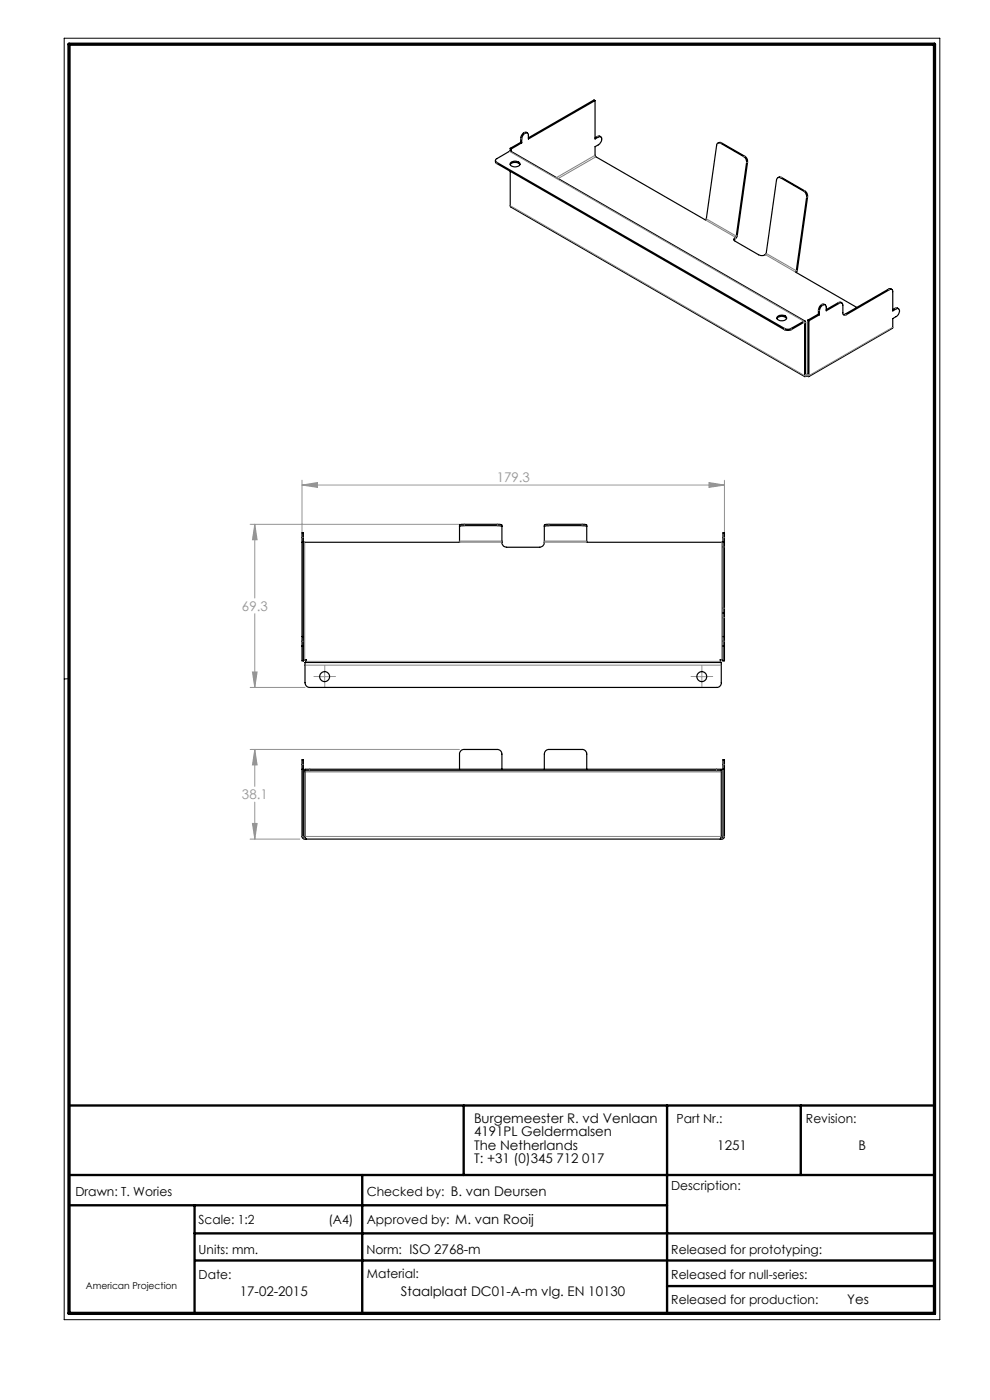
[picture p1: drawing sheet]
<svg xmlns="http://www.w3.org/2000/svg" width="210mm" height="297mm" viewBox="0 0 210 297" stroke-linecap="round" stroke-linejoin="round" font-family="sans-serif">
<path d="M13.6 8.1h185.8v271.9h-185.8zM14.6 144h-1" fill="none" stroke="#000" stroke-width=".21"/>
<path d="M14.6 234.5h183.6M98.4 234.5v14.8M141.5 234.5v44.1M169.9 234.5v14.8M14.6 249.3h183.6M14.6 255.7h126.9M41.3 255.7v22.9M76.8 249.3v29.3M41.3 261.7h156.9M41.4 267.4h156.8M141.5 272.8h56.7" fill="none" stroke="#000" stroke-width=".5"/>
<path d="M14.6 9.4h183.6v269.2h-183.6z" fill="none" stroke="#000" stroke-width=".7"/>
<g fill="none" stroke="#959595" stroke-width=".21">
<path d="M53.1 111.2h44.4M54 111.2l.5 3.3h-.9zM54 111.2v15.7M64.1 102.9l3.2-.5v1zM64.1 101.9v11.1M64.1 102.9h89.6M150.4 102.4l3.3 .5-3.3 .5zM153.7 101.9v28.1M54 130.2v15.6M53.1 145.8h11.6M53.1 159h44.4M53.6 142.6h.9l-.5 3.2z"/>
<path d="M54 159l.5 3.3h-.9zM54 159v7.8M67.6 143.5h2.5M68.9 142.3v2.5M147.6 143.5h2.5M148.9 142.3v2.5M53.1 178h10.5M53.6 174.7h.9l-.5 3.3zM54 170.2v7.8"/>
</g>
<path d="M67.6 143.5h-1M68.9 142.3v-1.1M68.9 144.8v1M70.1 143.5h1.1M147.6 143.5h-1M148.9 142.3v-1.1M148.9 144.8v1M150.1 143.5h1.1" fill="none" stroke="#959595" stroke-width=".21" stroke-dasharray="15.2 1.3 1.3 1.3"/>
<path d="M64.1 102.9l3.2-.5v1zM150.4 102.4l3.3 .5-3.3 .5zM54 111.2l.5 3.3h-.9zM53.6 142.6h.9l-.5 3.2zM54 159l.5 3.3h-.9zM53.6 174.7h.9l-.5 3.3z" fill="#959595"/>
<g fill="none" stroke="#000" stroke-width=".25">
<path d="M105.1 34l.2 .6 61.1 35.4 .5 .1 .8-.1 2.9-1.6 .1 11.4 .4-.1M108.2 36.3v7.4l.2 .3 62.3 35.9M108.2 34.9a1.37 1.37 0 0 1 2.1 0M108.2 31.5v.6M108.2 31.5l.2 .1M108.3 34.5a1.32 1.32 0 0 1 2 .3 1.2 1.2 0 0 1-2.1 0zM108.4 31.6v.5M110.5 30.2l.2 .1M110.5 30.2l-2.3 1.3M110.7 30.3l-2.3 1.3M111.9 28.2a.99 .99 0 0 0-1.4 1v1M126.2 21.3v8.2l.7-.4a.52 .52 0 0 1 .7 .1 .52 .52 0 0 1 0 .6l-.4 .7-1 .6 .1 2.1 23.3 13.5 .2-.3 2.2-15.6a.52 .52 0 0 1 .3-.5 .52 .52 0 0 1 .5 .1l5 2.8a1.3 1.3 0 0 1 .6 1.3l-2.2 15.6-.2 .2a.44 .44 0 0 0-.3 .4 .44 .44 0 0 0 .3 .5l4.9 2.8a1.03 1.03 0 0 0 1.6-.2l2.2-15.6a.55 .55 0 0 1 .9-.5l4.9 2.9a1.51 1.51 0 0 1 .6 1.3l-2.2 15.6-.2 .2 13.1 7.5"/>
<path d="M126.2 21.3l-14.1 8.2v-.8a.49 .49 0 0 0-.4-.5 .49 .49 0 0 0-.6 .3l-.4 .6v1.2M126.2 21.3l-.2-.1-13.9 8M127.4 29l-.4-.1-.8 .3M152.4 30.3h.6l5 2.9a1.28 1.28 0 0 1 .6 1.2l-2.2 15.7-.7 .8M165.1 37.7l.7-.1 4.9 2.9a1.23 1.23 0 0 1 .6 1.3l-2.2 15.6-.2 .4M164.8 67.6a1.31 1.31 0 0 1 2.1 0M164.9 67.2a1.29 1.29 0 0 1 2 .2 1.2 1.2 0 0 1-2.1 0zM170.8 68.1l-62.5-36-2.9 1.6a.42 .42 0 0 0-.3 .4 .42 .42 0 0 0 .3 .4l61 35.2a1.5 1.5 0 0 0 1.4 0l2.7-1.5a.24 .24 0 0 1 .3-.1 .24 .24 0 0 1 .1 .3v11.1M170.9 79.5v.1M171.1 79.4h.1M171.1 79.7h.1M171.1 79.4l.3 .1"/>
<path d="M171.1 79.4l-.2 .1M171.4 79.5v.1M171.4 67.9l.2 .1M171.4 67.9v11.6M171.6 68v11.8l-.5-.1M173.6 66.6l.2 .2M173.6 66.6l-2.2 1.3M173.8 66.8v-.9a1.14 1.14 0 0 1 1.3-1.2l.2 1.2 2.8-1.6a.44 .44 0 0 1 .5 0 .44 .44 0 0 1 .2 .4v1.7a.44 .44 0 0 0 .2 .4 .44 .44 0 0 0 .5 0l9.2-5.3a.43 .43 0 0 1 .5-.1 .43 .43 0 0 1 .2 .5v4.1l.7-.5a.51 .51 0 0 1 .6 .1 .51 .51 0 0 1 0 .7l-.5 .8-.8 .5-.1 2-17.7 10.3M173.8 66.8l-2.2 1.2M175 64.7a1.06 1.06 0 0 0-1.4 1.1v.8M178.6 64.3l-.6-.2-2.7 1.6M189.2 61.4l-.4-.2-.3 .1-9.6 5.4"/>
<path d="M190.6 65.5l-.5-.2-.7 .4M64.1 115h33.4v-3.6l.4-.2 8.5 .1 .1 3.6a1.03 1.03 0 0 0 1 1.2h7a1.15 1.15 0 0 0 1-1.3v-3.5l8.5-.1 .5 .2v3.6h28.9M97.5 111.7l1-.2h7l1 .2M115.5 111.7l1-.2h7l1 .2M153.4 115v15M153.4 115v-2h.3v2M153.4 115h.3M153.7 115v15M64.1 135v2.1M64.1 135v-22h.2v22M64.1 135h.2M64.1 137.1h.2"/>
<path d="M64.1 137.1v3.1h.2M64.3 135v2.1M64.3 137.1v3.1M153.4 135v2.1M153.4 130v5M153.4 135h.3M153.4 137.1h.3M153.4 137.1v3.1M153.4 130h.3M153.7 135v2.1M153.7 130v5M153.7 137.1v3.1h-.3"/>
<path d="M64.3 140.2l.3-.3h.3v.4l-.2 .2M64.7 140.5v4.3a1.02 1.02 0 0 0 1 1h86.3a.96 .96 0 0 0 1-1v-4.3M64.7 140.5h88.3M153.4 140.2l-.3-.3h-.3v.4l.2 .2M64.1 163.2h.2M64.7 163.5h88.3M64.7 163.5v-.3h88.3v.3M64.7 163.5v13.9l.2 .6M64.8 177.7h-.2l-.3-.3v-16.2h-.2v16.3l.4 .5h88.7l.5-.5v-16.3h-.3v16.3l-.4 .2M97.5 163.2v-3.2a.96 .96 0 0 1 1-1h7a.96 .96 0 0 1 1 1v3.2M115.5 163.2v-3.2a.96 .96 0 0 1 1-1h7a.96 .96 0 0 1 1 1v3.2M153 163.5v14l-.2 .5"/>
<path d="M153.4 163.2h.3"/>
<circle cx="68.9" cy="143.5" r="1.06"/>
<circle cx="148.9" cy="143.5" r="1.06"/>
</g>
<g fill="none" stroke="#808080" stroke-width=".21">
<path d="M105.4 34.5v.2M108.1 32.1l62.4 36.1v.2l.2 .1 .2-.1M110.5 29.3l.2 .2M111.2 28.1l.2 .2M126.2 32.9l-8.2 4.8M126.4 33.3l-8 4.6M126.7 29l.2 .1M153 30.3l-.2 .1M158 33.2h-.2M158.6 34.4l-.2 .1M165.8 37.6l-.2 .1M108.2 43.6l62.5 36.1 .2-.2"/>
<path d="M149.6 46.7l6.4 3.6v.3M149.8 46.4l6.4 3.7 .2-.1M156 50.4v.2M162.3 54l6.4 3.7M162.5 53.8l6.4 3.6h.2M170.7 40.5l-.2 .1M171.3 41.8l-.2 .1M166.4 69.7v.3M167.8 69.7v.3M170.9 79.5h.1M170.9 79.5v.3M171.1 79.4v.3"/>
<path d="M171.4 79.5h.1M171.4 79.5v.3M173.6 65.8l.2 .1M174.3 64.6l.3 .1M177.8 64.2l.3 .1M179.3 66.6l.2 .2M188.5 61.3l.2 .2M189.4 69.4l-17.8 10.3-.2-.2M189.9 65.4l.2 .1M64.1 114h.2M64.6 115v24.9M97.5 114.8h9"/>
<path d="M97.5 115h9M98.5 111.2v.3M105.5 111.2v.3M115.5 114.8h9M115.5 115h9M116.5 111.2v.3M123.5 111.2v.3M153.1 115v24.9M153.4 116h.3M153.4 114h.3M64.1 136h.2M153.4 136h.3"/>
<path d="M153.4 131h.3M153.4 129h.3M64.7 141.1h88.3M64.9 140.3h87.9M64.1 177.4h.2M64.1 162.2h.2M64.6 177.7v.3M64.7 163.8h88.3M64.7 177.4h88.3M65.7 163.2v.3M152 163.2v.3M153.1 177.7v.3"/>
<path d="M153.4 177.4h.3M153.4 162.2h.3"/>
</g>
<g font-size="2.8" fill="#959595">
<text x="105.4" y="102.3">179.3</text>
<text x="51.3" y="129.6">69.3</text>
<text x="51.3" y="169.5">38.1</text>
</g>
<g font-size="2.8">
<text x="100.5" y="238.2">Burgemeester R. vd Venlaan</text>
<text x="100.5" y="241.1">4191PL Geldermalsen</text>
<text x="100.5" y="243.9">The Netherlands</text>
<text x="152.2" y="243.9">1251</text>
<text x="182.1" y="243.9">B</text>
<text x="100.5" y="246.7">T: +31 (0)345 712 017</text>
<text x="50.9" y="275">17-02-2015</text>
<text x="85" y="275">Staalplaat DC01-A-m vlg. EN 10130</text>
<text x="179.7" y="276.6">Yes</text>
</g>
<g font-size="2.7">
<text x="143.5" y="238.2">Part Nr.:</text>
<text x="171" y="238.2">Revision:</text>
<text x="16" y="253.7">Drawn: T. Wories</text>
<text x="77.8" y="253.7">Checked by: B. van Deursen</text>
<text x="142.4" y="252.5">Description:</text>
<text x="42.1" y="259.7">Scale: 1:2</text>
<text x="69.7" y="259.7">(A4)</text>
<text x="77.8" y="259.7">Approved by: M. van Rooij</text>
<text x="42.1" y="266">Units: mm.</text>
<text x="77.7" y="266">Norm: ISO 2768-m</text>
<text x="142.4" y="266">Released for prototyping:</text>
<text x="42.1" y="271.3">Date:</text>
<text x="77.8" y="271">Material:</text>
<text x="142.4" y="271.3">Released for null-series:</text>
<text x="142.4" y="276.6">Released for production:</text>
</g>
<text font-size="2" x="18.2" y="273.4">American Projection</text>
</svg>
